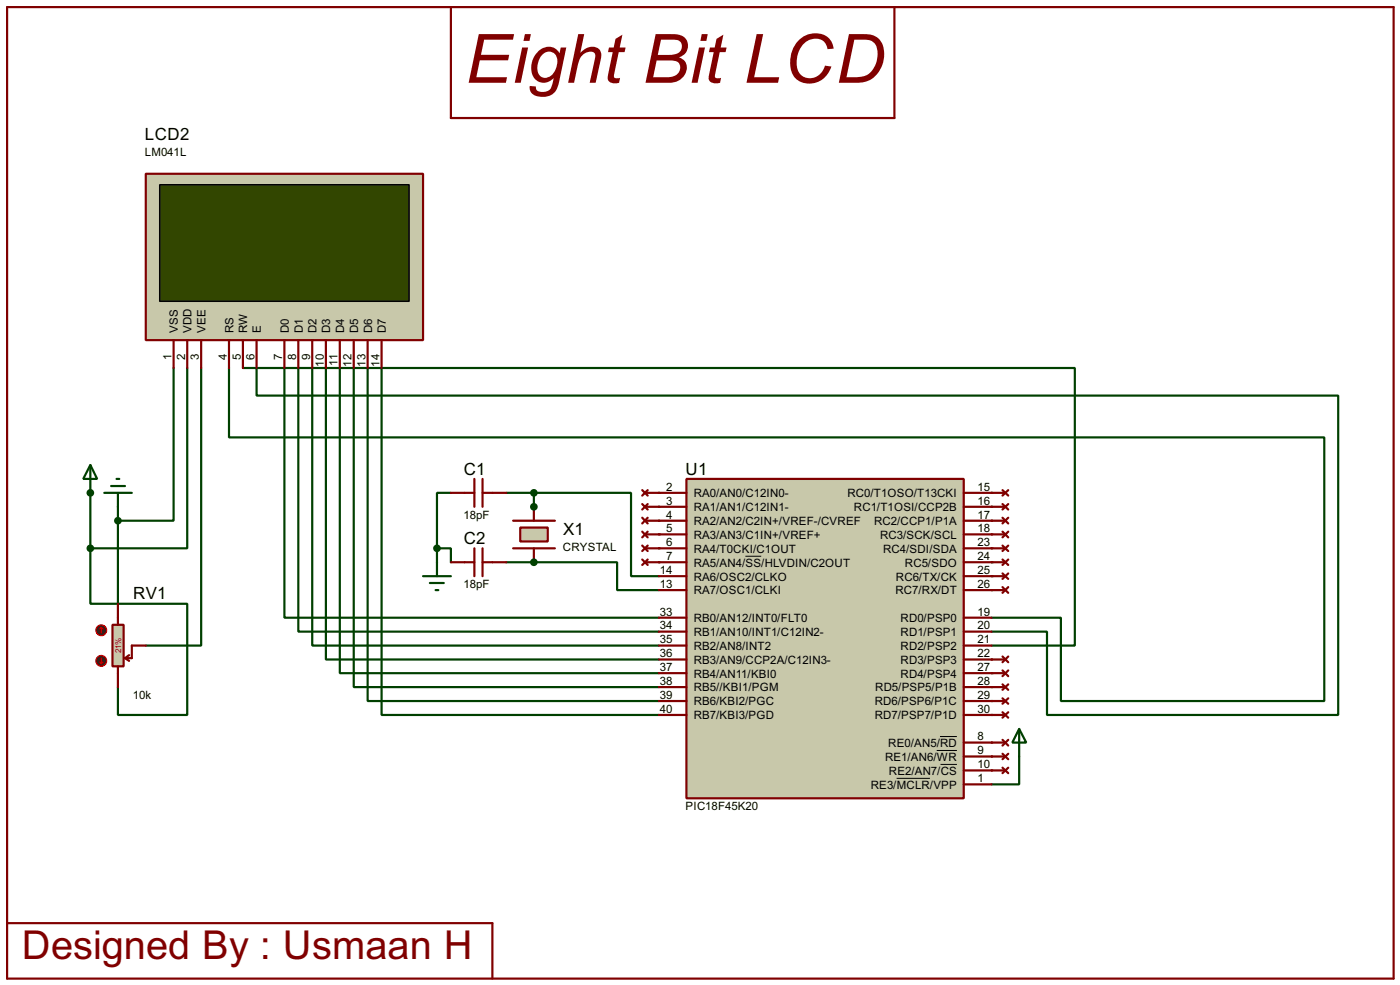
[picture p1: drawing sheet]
<svg xmlns="http://www.w3.org/2000/svg" width="256mm" height="180mm" viewBox="0 0 256 180" stroke-linecap="round" stroke-linejoin="round" font-family="sans-serif">
<circle cx="16.6" cy="90.2" r=".2" fill="#004000"/>
<path d="M31.8 67.4v27.9h-10.2M34.3 67.4v33h-17.7M36.9 67.4v50.8h-10.2M16.6 90.2v10.2M21.6 92.8v17.7M16.6 100.4v10.1h17.7v20.4h-12.7v-5.1" fill="none" stroke="#004000" stroke-width=".4"/>
<circle cx="97.8" cy="102.9" r=".2" fill="#004000"/>
<path d="M92.8 102.9h5" fill="none" stroke="#004000" stroke-width=".4"/>
<circle cx="97.8" cy="92.8" r=".2" fill="#004000"/>
<path d="M82.6 90.2h-2.5v10.2M92.8 90.2h5v2.6M80.1 100.4h2.5v2.5M80.1 100.4v2.5" fill="none" stroke="#004000" stroke-width=".4"/>
<g fill="#004000">
<circle cx="120.7" cy="100.4" r=".2"/>
<circle cx="120.7" cy="102.9" r=".2"/>
</g>
<path d="M52.1 67.4v45.7h68.6M54.7 67.4v48.2h66M57.2 67.4v50.8h63.5M59.7 67.4v53.3h61M62.3 67.4v55.8h58.4M64.8 67.4v58.4h55.9M67.4 67.4v60.9h53.3M69.9 67.4v63.5h50.8M97.8 90.2h17.8v15.3h5.1M97.8 102.9h15.3v5.1h7.6" fill="none" stroke="#004000" stroke-width=".4"/>
<g fill="#004000">
<circle cx="181.7" cy="90.2" r=".2"/>
<circle cx="181.7" cy="97.8" r=".2"/>
<circle cx="181.7" cy="100.4" r=".2"/>
<circle cx="181.7" cy="102.9" r=".2"/>
<circle cx="181.7" cy="105.5" r=".2"/>
<circle cx="181.7" cy="108" r=".2"/>
</g>
<path d="M42 67.4v12.7h200.6v48.2h-48.2v-15.2h-12.7M44.5 67.4h152.4v50.8h-15.2M47 67.4v5h198.2v58.5h-53.4v-15.3h-10.1" fill="none" stroke="#004000" stroke-width=".4"/>
<g fill="#004000">
<circle cx="181.7" cy="120.7" r=".2"/>
<circle cx="181.7" cy="123.2" r=".2"/>
<circle cx="181.7" cy="125.8" r=".2"/>
<circle cx="181.7" cy="128.3" r=".2"/>
<circle cx="181.7" cy="130.9" r=".2"/>
<circle cx="181.7" cy="135.9" r=".2"/>
<circle cx="181.7" cy="138.5" r=".2"/>
<circle cx="181.7" cy="141" r=".2"/>
</g>
<path d="M186.7 138.5v5.1h-5" fill="none" stroke="#004000" stroke-width=".4"/>
<g fill="#004000">
<circle cx="181.7" cy="92.8" r=".2"/>
<circle cx="181.7" cy="95.3" r=".2"/>
<circle cx="120.7" cy="90.2" r=".2"/>
<circle cx="120.7" cy="92.8" r=".2"/>
<circle cx="120.7" cy="95.3" r=".2"/>
<circle cx="120.7" cy="97.8" r=".2"/>
</g>
<path d="M1.3 1.3h254v177.8h-254zM82.6 1.3v20.3h81.3v-20.3M1.3 169h88.9v10.1" fill="none" stroke="#800000" stroke-width=".4"/>
<path d="M20.6 114.4h2.1v7.6h-2.1z" fill="#c8c8aa" stroke="#800000" stroke-width=".4"/>
<path d="M21.6 110.5v3.9M23.7 119.9l-.8 .6M26.7 118.2h-2.5v2.3h-1.3M21.6 122v3.8M22.9 120.5l.8 .5" fill="none" stroke="#800000" stroke-width=".4"/>
<circle cx="18.5" cy="115.4" r="1" fill="#400000" stroke="#f00" stroke-width=".2"/>
<path d="M18.6 114.9l-.3 .2M18.6 114.9l.3 .2M18.6 114.9v1" fill="none" stroke="#f00" stroke-width=".2"/>
<circle cx="18.5" cy="121" r="1" fill="#400000" stroke="#f00" stroke-width=".2"/>
<path d="M18.3 121.2l.3 .3M18.6 120.5v1M18.9 121.2l-.3 .3" fill="none" stroke="#f00" stroke-width=".2"/>
<path d="M16.6 85.1l1.2 2.6h-2.5zM16.6 85.1v5.1M19.1 90.2h5.1M20.4 89h2.5M21.4 87.7h.5M21.6 90.2v2.6M186.7 133.4l1.3 2.5h-2.5zM186.7 133.4v5.1" fill="none" stroke="#004000" stroke-width=".4"/>
<circle cx="16.5" cy="90.2" r=".5" fill="#004000" stroke="#004000" stroke-width=".4"/>
<path d="M26.7 31.8h50.8v30.5h-50.8z" fill="#c8c8aa" stroke="#800000" stroke-width=".4"/>
<path d="M29.3 33.8h45.7v21.4h-45.7z" fill="#324600" stroke="#000" stroke-width=".25"/>
<g fill="none" stroke="#800000" stroke-width=".4">
<path d="M31.8 62.3v5.1M34.3 62.3v5.1M36.9 62.3v5.1M42 62.3v5.1M44.5 62.3v5.1M47 62.3v5.1M52.1 62.3v5.1M54.7 62.3v5.1M57.2 62.3v5.1M59.7 62.3v5.1M62.3 62.3v5.1M64.8 62.3v5.1"/>
<path d="M67.4 62.3v5.1M69.9 62.3v5.1M94 95.3h7.7M117.7 99.9l1 1M117.7 97.3l1 1.1M117.7 94.8l1 1M117.7 92.3l1 1M117.7 89.7l1 1M118.2 97.8h2.5M118.2 95.3h2.5M118.2 92.8h2.5M118.2 90.2h2.5"/>
<path d="M118.7 99.9l-1 1M118.7 97.3l-1 1.1M118.7 94.8l-1 1M118.7 92.3l-1 1M118.7 89.7l-1 1M94 100.4h7.7M117.7 102.4l1 1M118.2 102.9h2.5M118.2 100.4h2.5M118.7 102.4l-1 1M181.7 102.9h2.5M181.7 105.5h2.5"/>
<path d="M181.7 108h2.5M183.7 102.4l1 1M183.7 105l1 1M183.7 107.5l1 1M184.7 102.4l-1 1M184.7 105l-1 1M184.7 107.5l-1 1M181.7 120.7h2.5M181.7 123.2h2.5M181.7 128.3h2.5M181.7 125.8h2.5M181.7 130.9h2.5"/>
<path d="M181.7 135.9h2.5M181.7 138.5h2.5M183.7 120.2l1 1M183.7 122.7l1 1.1M183.7 127.8l1 1M183.7 125.3l1 1M183.7 130.4l1 1M183.7 135.4l1 1.1M183.7 138l1 1M184.7 120.2l-1 1M184.7 122.7l-1 1.1M184.7 127.8l-1 1"/>
<path d="M184.7 125.3l-1 1M184.7 130.4l-1 1M184.7 135.4l-1 1.1M184.7 138l-1 1M181.7 141h2.5M183.7 140.5l1 1M184.7 140.5l-1 1"/>
</g>
<g fill="#004000" stroke="#004000" stroke-width=".4">
<circle cx="16.5" cy="100.4" r=".5"/>
<circle cx="21.6" cy="95.3" r=".5"/>
</g>
<path d="M95.3 96.6h5.1v2.5h-5.1z" fill="#c8c8aa" stroke="#800000" stroke-width=".4"/>
<g fill="none" stroke="#800000" stroke-width=".4">
<path d="M82.6 90.2h4.3M86.9 87.7v5.1M88.4 87.7v5.1M88.4 90.2h4.4M97.8 92.8v2.5M181.7 90.2h2.5M181.7 95.3h2.5M181.7 97.8h2.5M181.7 92.8h2.5M183.7 94.8l1 1M183.7 97.3l1 1.1M183.7 89.7l1 1"/>
<path d="M183.7 92.3l1 1M183.7 99.9l1 1M184.7 94.8l-1 1M184.7 97.3l-1 1.1M184.7 89.7l-1 1M184.7 92.3l-1 1M184.7 99.9l-1 1M82.6 102.9h4.3M86.9 100.4v5.1M88.4 100.4v5.1M88.4 102.9h4.4M97.8 100.4v2.5"/>
<path d="M181.7 100.4h2.5"/>
</g>
<g fill="#004000" stroke="#004000" stroke-width=".4">
<circle cx="97.8" cy="102.9" r=".5"/>
<circle cx="97.8" cy="92.8" r=".5"/>
<circle cx="80" cy="100.4" r=".5"/>
<circle cx="97.8" cy="90.2" r=".5"/>
</g>
<path d="M77.5 105.5h5.1M78.8 106.7h2.5M79.8 108h.5M80.1 102.9v2.6" fill="none" stroke="#004000" stroke-width=".4"/>
<path d="M125.8 87.7h50.8v58.4h-50.8z" fill="#c8c8aa" stroke="#800000" stroke-width=".4"/>
<g fill="none" stroke="#800000" stroke-width=".4">
<path d="M120.7 90.2h5.1M120.7 97.8h5.1M120.7 92.8h5.1M120.7 95.3h5.1M176.6 90.2h5.1M176.6 97.8h5.1M176.6 92.8h5.1M176.6 95.3h5.1M120.7 100.4h5.1M120.7 102.9h5.1M120.7 105.5h5.1M120.7 108h5.1"/>
<path d="M120.7 113.1h5.1M120.7 115.6h5.1M120.7 118.2h5.1M176.6 100.4h5.1M176.6 102.9h5.1M176.6 105.5h5.1M176.6 108h5.1M176.6 113.1h5.1M176.6 115.6h5.1M176.6 118.2h5.1M120.7 120.7h5.1M120.7 123.2h5.1"/>
<path d="M120.7 125.8h5.1M120.7 128.3h5.1M120.7 130.9h5.1M176.6 120.7h5.1M176.6 123.2h5.1M176.6 125.8h5.1M176.6 128.3h5.1M176.6 130.9h5.1M176.6 135.9h5.1M176.6 138.5h5.1M176.6 141h5.1M176.6 143.6h5.1"/>
</g>
<path d="M136.6 101.8h2.9M171.6 137.4h3.7M172.2 134.8h3.1M172.3 139.9h3M164.3 142.5h6.1" fill="none" stroke="#000" stroke-width=".18"/>
<text font-size="13.9" fill="#800000" x="85.3" y="15.2">Eight Bit LCD</text>
<text font-size="8.2" fill="#800000" x="4" y="175.6">Designed By : Usmaan H</text>
<g font-size="3.5">
<text x="26.6" y="25.6">LCD2</text>
<text x="85" y="86.9">C1</text>
<text x="125.6" y="86.9">U1</text>
<text x="85" y="99.6">C2</text>
<text x="103.2" y="98">X1</text>
<text x="24.4" y="109.7">RV1</text>
</g>
<g font-size="2.4">
<text x="26.5" y="28.5">LM041L</text>
<text x="31.4" y="66" transform="rotate(-90 31.4 66)">1</text>
<text x="32.6" y="61" transform="rotate(-90 32.6 61)">VSS</text>
<text x="33.9" y="66" transform="rotate(-90 33.9 66)">2</text>
<text x="35.1" y="61" transform="rotate(-90 35.1 61)">VDD</text>
<text x="36.4" y="66" transform="rotate(-90 36.4 66)">3</text>
<text x="37.7" y="61" transform="rotate(-90 37.7 61)">VEE</text>
<text x="41.5" y="66" transform="rotate(-90 41.5 66)">4</text>
<text x="42.8" y="61" transform="rotate(-90 42.8 61)">RS</text>
<text x="44.1" y="66" transform="rotate(-90 44.1 66)">5</text>
<text x="45.3" y="61" transform="rotate(-90 45.3 61)">RW</text>
<text x="46.6" y="66" transform="rotate(-90 46.6 66)">6</text>
<text x="47.8" y="61" transform="rotate(-90 47.8 61)">E</text>
<text x="51.7" y="66" transform="rotate(-90 51.7 66)">7</text>
<text x="52.9" y="61" transform="rotate(-90 52.9 61)">D0</text>
<text x="54.2" y="66" transform="rotate(-90 54.2 66)">8</text>
<text x="55.5" y="61" transform="rotate(-90 55.5 61)">D1</text>
<text x="56.8" y="66" transform="rotate(-90 56.8 66)">9</text>
<text x="58" y="61" transform="rotate(-90 58 61)">D2</text>
<text x="60.5" y="61" transform="rotate(-90 60.5 61)">D3</text>
<text x="63.1" y="61" transform="rotate(-90 63.1 61)">D4</text>
<text x="65.6" y="61" transform="rotate(-90 65.6 61)">D5</text>
<text x="68.2" y="61" transform="rotate(-90 68.2 61)">D6</text>
<text x="70.7" y="61" transform="rotate(-90 70.7 61)">D7</text>
<text x="59.3" y="67.1" transform="rotate(-90 59.3 67.1)">10</text>
<text x="61.9" y="67" transform="rotate(-90 61.9 67)">11</text>
<text x="64.4" y="67.1" transform="rotate(-90 64.4 67.1)">12</text>
<text x="66.9" y="67.1" transform="rotate(-90 66.9 67.1)">13</text>
<text x="69.5" y="67.1" transform="rotate(-90 69.5 67.1)">14</text>
<text x="122.1" y="89.8">2</text>
<text x="179.1" y="89.8">15</text>
<text x="84.9" y="95">18pF</text>
<text x="122.1" y="92.4">3</text>
<text x="122.1" y="94.9">4</text>
<text x="127.1" y="91">RA0/AN0/C12IN0-</text>
<text x="127.1" y="93.6">RA1/AN1/C12IN1-</text>
<text x="155.2" y="91">RC0/T1OSO/T13CKI</text>
<text x="156.4" y="93.6">RC1/T1OSI/CCP2B</text>
<text x="179.1" y="92.4">16</text>
<text x="179.1" y="94.9">17</text>
<text x="103.1" y="100.9">CRYSTAL</text>
<text x="122.1" y="100">6</text>
<text x="122.1" y="97.4">5</text>
<text x="127.1" y="101.2">RA4/T0CKI/C1OUT</text>
<text x="127.1" y="96.1">RA2/AN2/C2IN+/VREF-/CVREF</text>
<text x="127.1" y="98.6">RA3/AN3/C1IN+/VREF+</text>
<text x="160.1" y="96.1">RC2/CCP1/P1A</text>
<text x="161.2" y="98.6">RC3/SCK/SCL</text>
<text x="161.8" y="101.2">RC4/SDI/SDA</text>
<text x="179.1" y="97.4">18</text>
<text x="179.1" y="100">23</text>
<text x="84.9" y="107.7">18pF</text>
<text x="120.9" y="105.1">14</text>
<text x="120.9" y="107.6">13</text>
<text x="122.1" y="102.5">7</text>
<text x="127.1" y="103.7">RA5/AN4/SS/HLVDIN/C2OUT</text>
<text x="127.1" y="106.3">RA6/OSC2/CLKO</text>
<text x="164.1" y="106.3">RC6/TX/CK</text>
<text x="165.8" y="103.7">RC5/SDO</text>
<text x="179.1" y="102.5">24</text>
<text x="179.1" y="105.1">25</text>
<text x="179.1" y="107.6">26</text>
<text x="120.9" y="112.7">33</text>
<text x="127.1" y="108.8">RA7/OSC1/CLKI</text>
<text x="127.1" y="113.9">RB0/AN12/INT0/FLT0</text>
<text x="164" y="108.8">RC7/RX/DT</text>
<text x="165" y="113.9">RD0/PSP0</text>
<text x="179.1" y="112.7">19</text>
<text x="120.9" y="115.2">34</text>
<text x="120.9" y="117.8">35</text>
<text x="127.1" y="116.4">RB1/AN10/INT1/C12IN2-</text>
<text x="127.1" y="119">RB2/AN8/INT2</text>
<text x="165" y="116.4">RD1/PSP1</text>
<text x="165" y="119">RD2/PSP2</text>
<text x="179.1" y="115.2">20</text>
<text x="179.1" y="117.8">21</text>
<text x="120.9" y="120.3">36</text>
<text x="120.9" y="122.8">37</text>
<text x="120.9" y="125.4">38</text>
<text x="127.1" y="121.5">RB3/AN9/CCP2A/C12IN3-</text>
<text x="127.1" y="124">RB4/AN11/KBI0</text>
<text x="165" y="121.5">RD3/PSP3</text>
<text x="165" y="124">RD4/PSP4</text>
<text x="179.1" y="120.3">22</text>
<text x="179.1" y="122.8">27</text>
<text x="179.1" y="125.4">28</text>
<text x="24.4" y="128">10k</text>
<text x="120.9" y="127.9">39</text>
<text x="120.9" y="130.5">40</text>
<text x="127.1" y="126.6">RB5//KBI1/PGM</text>
<text x="127.1" y="129.1">RB6/KBI2/PGC</text>
<text x="127.1" y="131.7">RB7/KBI3/PGD</text>
<text x="160.2" y="129.1">RD6/PSP6/P1C</text>
<text x="160.2" y="131.7">RD7/PSP7/P1D</text>
<text x="160.3" y="126.6">RD5/PSP5/P1B</text>
<text x="179.1" y="127.9">29</text>
<text x="179.1" y="130.5">30</text>
<text x="162.7" y="136.7">RE0/AN5/RD</text>
<text x="179.1" y="135.5">8</text>
<text x="162.1" y="139.3">RE1/AN6/WR</text>
<text x="162.8" y="141.8">RE2/AN7/CS</text>
<text x="179.1" y="138.1">9</text>
<text x="179.1" y="140.6">10</text>
<text x="179.1" y="143.2">1</text>
<text x="125.6" y="148.3">PIC18F45K20</text>
<text x="159.5" y="144.4">RE3/MCLR/VPP</text>
</g>
<text font-size="1.7" fill="#c00000" x="22.2" y="119.6" transform="rotate(-90 22.2 119.6)">21%</text>
</svg>
